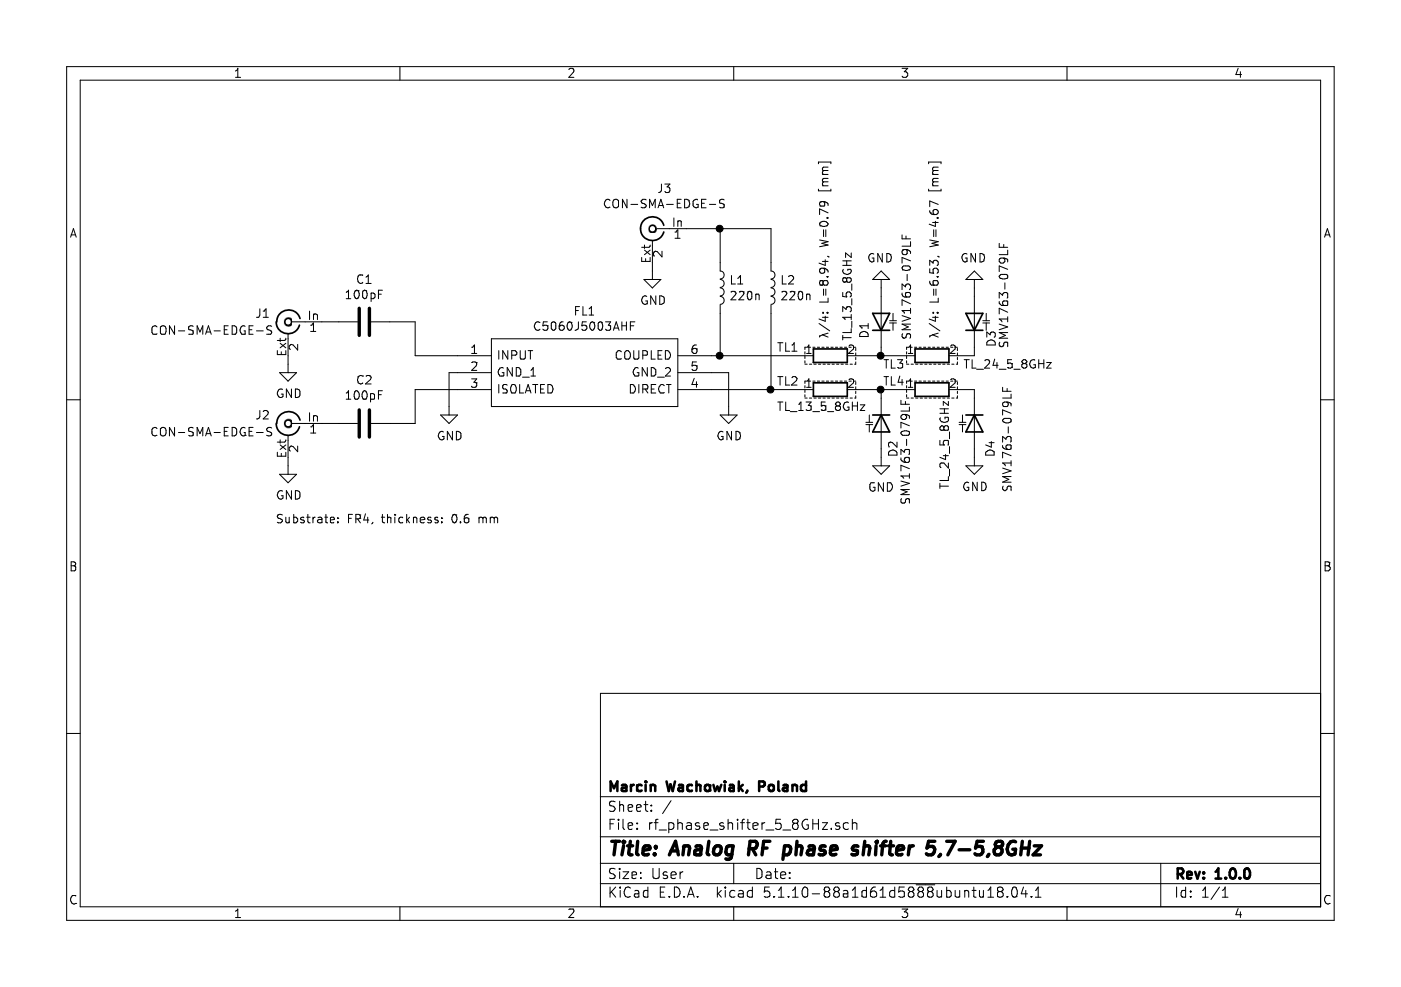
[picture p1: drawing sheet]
EESchema Schematic File Version 4
EELAYER 30 0
EELAYER END
$Descr User 8268 5827
encoding utf-8
Sheet 1 1
Title "Analog RF phase shifter 5,7-5,8GHz"
Date ""
Rev "1.0.0"
Comp "Marcin Wachowiak, Poland"
Comment1 ""
Comment2 ""
Comment3 ""
Comment4 ""
$EndDescr
Wire Wire Line
	2450 2300 2450 2500
Wire Wire Line
	2450 1900 2450 2100
$Comp
L analog_rf_phase_shifter_module:CON-SMA-EDGE-S J2
U 1 1
P 1700 2500
F 0 "J2" H 1850 2550 50  0000 C CNN
F 1 "CON-SMA-EDGE-S" H 2150 2450 50  0000 C CNN
F 2 "analog_rf_phase_shifter_module:CON-SMA-EDGE-S" H 1850 250 50  0001 L CNN
F 3 "https://www.rfsolutions.co.uk/downloads/1498648656DS-CON-EDGE-SMA-4.pdf" H 1850 350 50  0001 L CNN
F 4 "No" H 1850 450 50  0001 L CNN "automotive"
F 5 "Conn" H 1850 550 50  0001 L CNN "category"
F 6 "Gold" H 1850 650 50  0001 L CNN "contact material"
F 7 "Connectors" H 1850 750 50  0001 L CNN "device class L1"
F 8 "RF / Coaxial Connectors" H 1850 850 50  0001 L CNN "device class L2"
F 9 "unset" H 1850 950 50  0001 L CNN "device class L3"
F 10 "CONN SMA JACK STR EDGE MNT" H 1850 1050 50  0001 L CNN "digikey description"
F 11 "CON-SMA-EDGE-S-ND" H 1850 1150 50  0001 L CNN "digikey part number"
F 12 "https://forum.upverter.com/uploads/default/original/3X/b/e/be75b907af57498775929d6d9099689c472e0307.pdf" H 1850 1250 50  0001 L CNN "footprint url"
F 13 "18GHz" H 1850 1350 50  0001 L CNN "frequency"
F 14 "6.35mm" H 1850 1450 50  0001 L CNN "height"
F 15 "50Ω" H 1850 1550 50  0001 L CNN "impedance"
F 16 "yes" H 1850 1650 50  0001 L CNN "is connector"
F 17 "yes" H 1850 1750 50  0001 L CNN "is female"
F 18 "Yes" H 1850 1850 50  0001 L CNN "lead free"
F 19 "311856913ef645a6" H 1850 1950 50  0001 L CNN "library id"
F 20 "RF Solutions Ltd." H 1850 2050 50  0001 L CNN "manufacturer"
F 21 "1" H 1850 2150 50  0001 L CNN "number of contacts"
F 22 "CONN_JACK" H 1850 2250 50  0001 L CNN "package"
F 23 "Yes" H 1850 2350 50  0001 L CNN "rohs"
F 24 "true" H 1850 2450 50  0001 L CNN "shielding"
	1    1700 2500
	-1   0    0    -1  
$EndComp
$Comp
L analog_rf_phase_shifter_module:CON-SMA-EDGE-S J1
U 1 1
P 1700 1900
F 0 "J1" H 1850 1950 50  0000 C CNN
F 1 "CON-SMA-EDGE-S" H 2150 1850 50  0000 C CNN
F 2 "analog_rf_phase_shifter_module:CON-SMA-EDGE-S" H 1850 -350 50  0001 L CNN
F 3 "https://www.rfsolutions.co.uk/downloads/1498648656DS-CON-EDGE-SMA-4.pdf" H 1850 -250 50  0001 L CNN
F 4 "No" H 1850 -150 50  0001 L CNN "automotive"
F 5 "Conn" H 1850 -50 50  0001 L CNN "category"
F 6 "Gold" H 1850 50  50  0001 L CNN "contact material"
F 7 "Connectors" H 1850 150 50  0001 L CNN "device class L1"
F 8 "RF / Coaxial Connectors" H 1850 250 50  0001 L CNN "device class L2"
F 9 "unset" H 1850 350 50  0001 L CNN "device class L3"
F 10 "CONN SMA JACK STR EDGE MNT" H 1850 450 50  0001 L CNN "digikey description"
F 11 "CON-SMA-EDGE-S-ND" H 1850 550 50  0001 L CNN "digikey part number"
F 12 "https://forum.upverter.com/uploads/default/original/3X/b/e/be75b907af57498775929d6d9099689c472e0307.pdf" H 1850 650 50  0001 L CNN "footprint url"
F 13 "18GHz" H 1850 750 50  0001 L CNN "frequency"
F 14 "6.35mm" H 1850 850 50  0001 L CNN "height"
F 15 "50Ω" H 1850 950 50  0001 L CNN "impedance"
F 16 "yes" H 1850 1050 50  0001 L CNN "is connector"
F 17 "yes" H 1850 1150 50  0001 L CNN "is female"
F 18 "Yes" H 1850 1250 50  0001 L CNN "lead free"
F 19 "311856913ef645a6" H 1850 1350 50  0001 L CNN "library id"
F 20 "RF Solutions Ltd." H 1850 1450 50  0001 L CNN "manufacturer"
F 21 "1" H 1850 1550 50  0001 L CNN "number of contacts"
F 22 "CONN_JACK" H 1850 1650 50  0001 L CNN "package"
F 23 "Yes" H 1850 1750 50  0001 L CNN "rohs"
F 24 "true" H 1850 1850 50  0001 L CNN "shielding"
	1    1700 1900
	-1   0    0    -1  
$EndComp
$Comp
L analog_rf_phase_shifter_module:CON-SMA-EDGE-S J3
U 1 1
P 3850 1350
F 0 "J3" H 3778 1588 50  0000 C CNN
F 1 "CON-SMA-EDGE-S" H 3778 1497 50  0000 C CNN
F 2 "analog_rf_phase_shifter_module:CON-SMA-EDGE-S" H 4000 -900 50  0001 L CNN
F 3 "https://www.rfsolutions.co.uk/downloads/1498648656DS-CON-EDGE-SMA-4.pdf" H 4000 -800 50  0001 L CNN
F 4 "No" H 4000 -700 50  0001 L CNN "automotive"
F 5 "Conn" H 4000 -600 50  0001 L CNN "category"
F 6 "Gold" H 4000 -500 50  0001 L CNN "contact material"
F 7 "Connectors" H 4000 -400 50  0001 L CNN "device class L1"
F 8 "RF / Coaxial Connectors" H 4000 -300 50  0001 L CNN "device class L2"
F 9 "unset" H 4000 -200 50  0001 L CNN "device class L3"
F 10 "CONN SMA JACK STR EDGE MNT" H 4000 -100 50  0001 L CNN "digikey description"
F 11 "CON-SMA-EDGE-S-ND" H 4000 0   50  0001 L CNN "digikey part number"
F 12 "https://forum.upverter.com/uploads/default/original/3X/b/e/be75b907af57498775929d6d9099689c472e0307.pdf" H 4000 100 50  0001 L CNN "footprint url"
F 13 "18GHz" H 4000 200 50  0001 L CNN "frequency"
F 14 "6.35mm" H 4000 300 50  0001 L CNN "height"
F 15 "50Ω" H 4000 400 50  0001 L CNN "impedance"
F 16 "yes" H 4000 500 50  0001 L CNN "is connector"
F 17 "yes" H 4000 600 50  0001 L CNN "is female"
F 18 "Yes" H 4000 700 50  0001 L CNN "lead free"
F 19 "311856913ef645a6" H 4000 800 50  0001 L CNN "library id"
F 20 "RF Solutions Ltd." H 4000 900 50  0001 L CNN "manufacturer"
F 21 "1" H 4000 1000 50  0001 L CNN "number of contacts"
F 22 "CONN_JACK" H 4000 1100 50  0001 L CNN "package"
F 23 "Yes" H 4000 1200 50  0001 L CNN "rohs"
F 24 "true" H 4000 1300 50  0001 L CNN "shielding"
	1    3850 1350
	-1   0    0    -1  
$EndComp
$Comp
L analog_rf_phase_shifter_module:C5060J5003AHF FL1
U 1 1
P 2700 2100
F 0 "FL1" H 3450 2365 50  0000 C CNN
F 1 "C5060J5003AHF" H 3450 2274 50  0000 C CNN
F 2 "analog_rf_phase_shifter_module:C5060J5003AHF" H 4050 2200 50  0001 L CNN
F 3 "https://componentsearchengine.com/Datasheets/1/C5060J5003AHF.pdf" H 4050 2100 50  0001 L CNN
F 4 "Signal Conditioning 5-6GHz IL=.4dB 3dB 90 Deg." H 4050 2000 50  0001 L CNN "Description"
F 5 "0.73" H 4050 1900 50  0001 L CNN "Height"
F 6 "ANAREN" H 4050 1800 50  0001 L CNN "Manufacturer_Name"
F 7 "C5060J5003AHF" H 4050 1700 50  0001 L CNN "Manufacturer_Part_Number"
	1    2700 2100
	1    0    0    -1  
$EndComp
Connection ~ 4250 2100
$Comp
L Device:L L1
U 1 1
P 4250 1700
F 0 "L1" H 4303 1746 50  0000 L CNN
F 1 "220n" H 4303 1655 50  0000 L CNN
F 2 "Inductor_SMD:L_0603_1608Metric" H 4250 1700 50  0001 C CNN
F 3 "~" H 4250 1700 50  0001 C CNN
	1    4250 1700
	1    0    0    -1  
$EndComp
$Comp
L Device:L L2
U 1 1
P 4550 1700
F 0 "L2" H 4603 1746 50  0000 L CNN
F 1 "220n" H 4603 1655 50  0000 L CNN
F 2 "Inductor_SMD:L_0603_1608Metric" H 4550 1700 50  0001 C CNN
F 3 "~" H 4550 1700 50  0001 C CNN
	1    4550 1700
	1    0    0    -1  
$EndComp
$Comp
L power:GND #PWR0109
U 1 1
P 2650 2400
F 0 "#PWR0109" H 2650 2150 50  0001 C CNN
F 1 "GND" H 2655 2227 50  0000 C CNN
F 2 "" H 2650 2400 50  0001 C CNN
F 3 "" H 2650 2400 50  0001 C CNN
	1    2650 2400
	1    0    0    -1  
$EndComp
$Comp
L power:GND #PWR0108
U 1 1
P 4300 2400
F 0 "#PWR0108" H 4300 2150 50  0001 C CNN
F 1 "GND" H 4305 2227 50  0000 C CNN
F 2 "" H 4300 2400 50  0001 C CNN
F 3 "" H 4300 2400 50  0001 C CNN
	1    4300 2400
	1    0    0    -1  
$EndComp
Wire Wire Line
	2700 2200 2650 2200
Wire Wire Line
	2650 2200 2650 2400
Wire Wire Line
	4200 2200 4300 2200
Wire Wire Line
	4300 2200 4300 2400
Wire Wire Line
	4200 2100 4250 2100
Wire Wire Line
	4250 2100 4250 1850
Wire Wire Line
	4200 2300 4550 2300
Wire Wire Line
	4550 2300 4550 1850
$Comp
L power:GND #PWR0107
U 1 1
P 3850 1600
F 0 "#PWR0107" H 3850 1350 50  0001 C CNN
F 1 "GND" H 3855 1427 50  0000 C CNN
F 2 "" H 3850 1600 50  0001 C CNN
F 3 "" H 3850 1600 50  0001 C CNN
	1    3850 1600
	1    0    0    -1  
$EndComp
Wire Wire Line
	4050 1350 4250 1350
Wire Wire Line
	4250 1350 4250 1550
Wire Wire Line
	4550 1550 4550 1350
Wire Wire Line
	4550 1350 4250 1350
Connection ~ 4250 1350
Wire Wire Line
	3850 1550 3850 1600
Connection ~ 4550 2300
Wire Wire Line
	2450 2100 2700 2100
Wire Wire Line
	2450 2300 2700 2300
$Comp
L Device:C C1
U 1 1
P 2150 1900
F 0 "C1" V 1898 1900 50  0000 C CNN
F 1 "100pF" V 1989 1900 50  0000 C CNN
F 2 "Capacitor_SMD:C_0603_1608Metric" H 2188 1750 50  0001 C CNN
F 3 "~" H 2150 1900 50  0001 C CNN
	1    2150 1900
	0    1    1    0   
$EndComp
Wire Wire Line
	2300 1900 2450 1900
Wire Wire Line
	1900 1900 2000 1900
$Comp
L Device:C C2
U 1 1
P 2150 2500
F 0 "C2" V 2402 2500 50  0000 C CNN
F 1 "100pF" V 2311 2500 50  0000 C CNN
F 2 "Capacitor_SMD:C_0603_1608Metric" H 2188 2350 50  0001 C CNN
F 3 "~" H 2150 2500 50  0001 C CNN
	1    2150 2500
	0    -1   -1   0   
$EndComp
Wire Wire Line
	1900 2500 2000 2500
Wire Wire Line
	2300 2500 2450 2500
Wire Wire Line
	1700 2100 1700 2150
$Comp
L power:GND #PWR0102
U 1 1
P 1700 2150
F 0 "#PWR0102" H 1700 1900 50  0001 C CNN
F 1 "GND" H 1705 1977 50  0000 C CNN
F 2 "" H 1700 2150 50  0001 C CNN
F 3 "" H 1700 2150 50  0001 C CNN
	1    1700 2150
	1    0    0    -1  
$EndComp
Wire Wire Line
	1700 2700 1700 2750
$Comp
L power:GND #PWR0101
U 1 1
P 1700 2750
F 0 "#PWR0101" H 1700 2500 50  0001 C CNN
F 1 "GND" H 1705 2577 50  0000 C CNN
F 2 "" H 1700 2750 50  0001 C CNN
F 3 "" H 1700 2750 50  0001 C CNN
	1    1700 2750
	1    0    0    -1  
$EndComp
Text Notes 5550 2000 1    50   ~ 0
λ/4: L=6.53, W=4.67 [mm]
Wire Wire Line
	5750 2300 5750 2350
Wire Wire Line
	5750 2100 5750 2050
Wire Wire Line
	5200 2050 5200 2100
Connection ~ 5200 2300
Wire Wire Line
	5200 2350 5200 2300
Wire Wire Line
	5750 2650 5750 2700
Wire Wire Line
	5200 2650 5200 2700
Wire Wire Line
	5750 1700 5750 1750
Wire Wire Line
	5200 1700 5200 1750
$Comp
L power:GND #PWR0103
U 1 1
P 5750 1700
F 0 "#PWR0103" H 5750 1450 50  0001 C CNN
F 1 "GND" H 5755 1527 50  0000 C CNN
F 2 "" H 5750 1700 50  0001 C CNN
F 3 "" H 5750 1700 50  0001 C CNN
	1    5750 1700
	-1   0    0    1   
$EndComp
$Comp
L power:GND #PWR0104
U 1 1
P 5200 1700
F 0 "#PWR0104" H 5200 1450 50  0001 C CNN
F 1 "GND" H 5205 1527 50  0000 C CNN
F 2 "" H 5200 1700 50  0001 C CNN
F 3 "" H 5200 1700 50  0001 C CNN
	1    5200 1700
	-1   0    0    1   
$EndComp
$Comp
L power:GND #PWR0105
U 1 1
P 5750 2700
F 0 "#PWR0105" H 5750 2450 50  0001 C CNN
F 1 "GND" H 5755 2527 50  0000 C CNN
F 2 "" H 5750 2700 50  0001 C CNN
F 3 "" H 5750 2700 50  0001 C CNN
	1    5750 2700
	1    0    0    -1  
$EndComp
$Comp
L Device:D_Capacitance D4
U 1 1
P 5750 2500
F 0 "D4" H 5900 2600 50  0000 C CNN
F 1 "SMV1763-079LF " H 5825 2700 50  0000 C CNN
F 2 "Diode_SMD:D_SOD-523" H 5750 2500 50  0001 C CNN
F 3 "~" H 5750 2500 50  0001 C CNN
	1    5750 2500
	0    1    1    0   
$EndComp
Wire Wire Line
	5200 2100 5350 2100
Wire Wire Line
	5200 2300 5350 2300
Wire Wire Line
	4550 2300 4750 2300
Connection ~ 5200 2100
Wire Wire Line
	4250 2100 4750 2100
Text Notes 4900 2000 1    50   ~ 0
λ/4: L=8.94, W=0.79 [mm]
Wire Notes Line
	4750 2150 5050 2150
Wire Notes Line
	5050 2150 5050 2050
Wire Notes Line
	5050 2050 4750 2050
Wire Notes Line
	4750 2050 4750 2150
Wire Notes Line
	5350 2150 5650 2150
Wire Notes Line
	5650 2150 5650 2050
Wire Notes Line
	5650 2050 5350 2050
Wire Notes Line
	5350 2050 5350 2150
Wire Notes Line
	5350 2350 5650 2350
Wire Notes Line
	5650 2350 5650 2250
Wire Notes Line
	5650 2250 5350 2250
Wire Notes Line
	5350 2250 5350 2350
Wire Notes Line
	5050 2350 5050 2250
Wire Notes Line
	5050 2250 4750 2250
Wire Notes Line
	4750 2250 4750 2350
Wire Notes Line
	4750 2350 5050 2350
$Comp
L analog_rf_phase_shifter_module:TL_13_5_8GHz TL1
U 1 1
P 4900 2050
F 0 "TL1" H 4650 2050 50  0000 C CNN
F 1 "TL_13_5_8GHz" V 5000 2350 50  0000 C CNN
F 2 "analog_rf_phase_shifter_module:TL_13_5_8GHz" H 4650 2200 50  0001 C CNN
F 3 "" H 4650 2200 50  0001 C CNN
	1    4900 2050
	1    0    0    -1  
$EndComp
Wire Wire Line
	5050 2100 5200 2100
$Comp
L analog_rf_phase_shifter_module:TL_13_5_8GHz TL2
U 1 1
P 4900 2250
F 0 "TL2" H 4650 2250 50  0000 C CNN
F 1 "TL_13_5_8GHz" H 4850 2100 50  0000 C CNN
F 2 "analog_rf_phase_shifter_module:TL_13_5_8GHz" H 4650 2400 50  0001 C CNN
F 3 "" H 4650 2400 50  0001 C CNN
	1    4900 2250
	1    0    0    -1  
$EndComp
Wire Wire Line
	5050 2300 5200 2300
$Comp
L analog_rf_phase_shifter_module:TL_24_5_8GHz TL3
U 1 1
P 5500 2050
F 0 "TL3" H 5275 1950 50  0000 C CNN
F 1 "TL_24_5_8GHz" H 5950 1950 50  0000 C CNN
F 2 "analog_rf_phase_shifter_module:TL_24_5_8GHz" H 5250 2200 50  0001 C CNN
F 3 "" H 5250 2200 50  0001 C CNN
	1    5500 2050
	1    0    0    -1  
$EndComp
Wire Wire Line
	5650 2100 5750 2100
$Comp
L analog_rf_phase_shifter_module:TL_24_5_8GHz TL4
U 1 1
P 5500 2250
F 0 "TL4" H 5275 2250 50  0000 C CNN
F 1 "TL_24_5_8GHz" V 5575 1875 50  0000 C CNN
F 2 "analog_rf_phase_shifter_module:TL_24_5_8GHz" H 5250 2400 50  0001 C CNN
F 3 "" H 5250 2400 50  0001 C CNN
	1    5500 2250
	1    0    0    -1  
$EndComp
Wire Wire Line
	5650 2300 5750 2300
Text Notes 1625 3100 0    50   ~ 0
Substrate: FR4, thickness: 0.6 mm
$Comp
L Device:D_Capacitance D1
U 1 1
P 5200 1900
F 0 "D1" H 5150 2000 50  0000 C CNN
F 1 "SMV1763-079LF " H 5425 1750 50  0000 C CNN
F 2 "Diode_SMD:D_SOD-523" H 5200 1900 50  0001 C CNN
F 3 "~" H 5200 1900 50  0001 C CNN
	1    5200 1900
	0    -1   -1   0   
$EndComp
$Comp
L Device:D_Capacitance D2
U 1 1
P 5200 2500
F 0 "D2" H 5350 2575 50  0000 C CNN
F 1 "SMV1763-079LF " H 5350 2650 50  0000 C CNN
F 2 "Diode_SMD:D_SOD-523" H 5200 2500 50  0001 C CNN
F 3 "~" H 5200 2500 50  0001 C CNN
	1    5200 2500
	0    1    1    0   
$EndComp
$Comp
L power:GND #PWR0106
U 1 1
P 5200 2700
F 0 "#PWR0106" H 5200 2450 50  0001 C CNN
F 1 "GND" H 5200 2525 50  0000 C CNN
F 2 "" H 5200 2700 50  0001 C CNN
F 3 "" H 5200 2700 50  0001 C CNN
	1    5200 2700
	1    0    0    -1  
$EndComp
$Comp
L Device:D_Capacitance D3
U 1 1
P 5750 1900
F 0 "D3" H 5650 1800 50  0000 C CNN
F 1 "SMV1763-079LF " H 5925 1725 50  0000 C CNN
F 2 "Diode_SMD:D_SOD-523" H 5750 1900 50  0001 C CNN
F 3 "~" H 5750 1900 50  0001 C CNN
	1    5750 1900
	0    -1   -1   0   
$EndComp
$EndSCHEMATC
